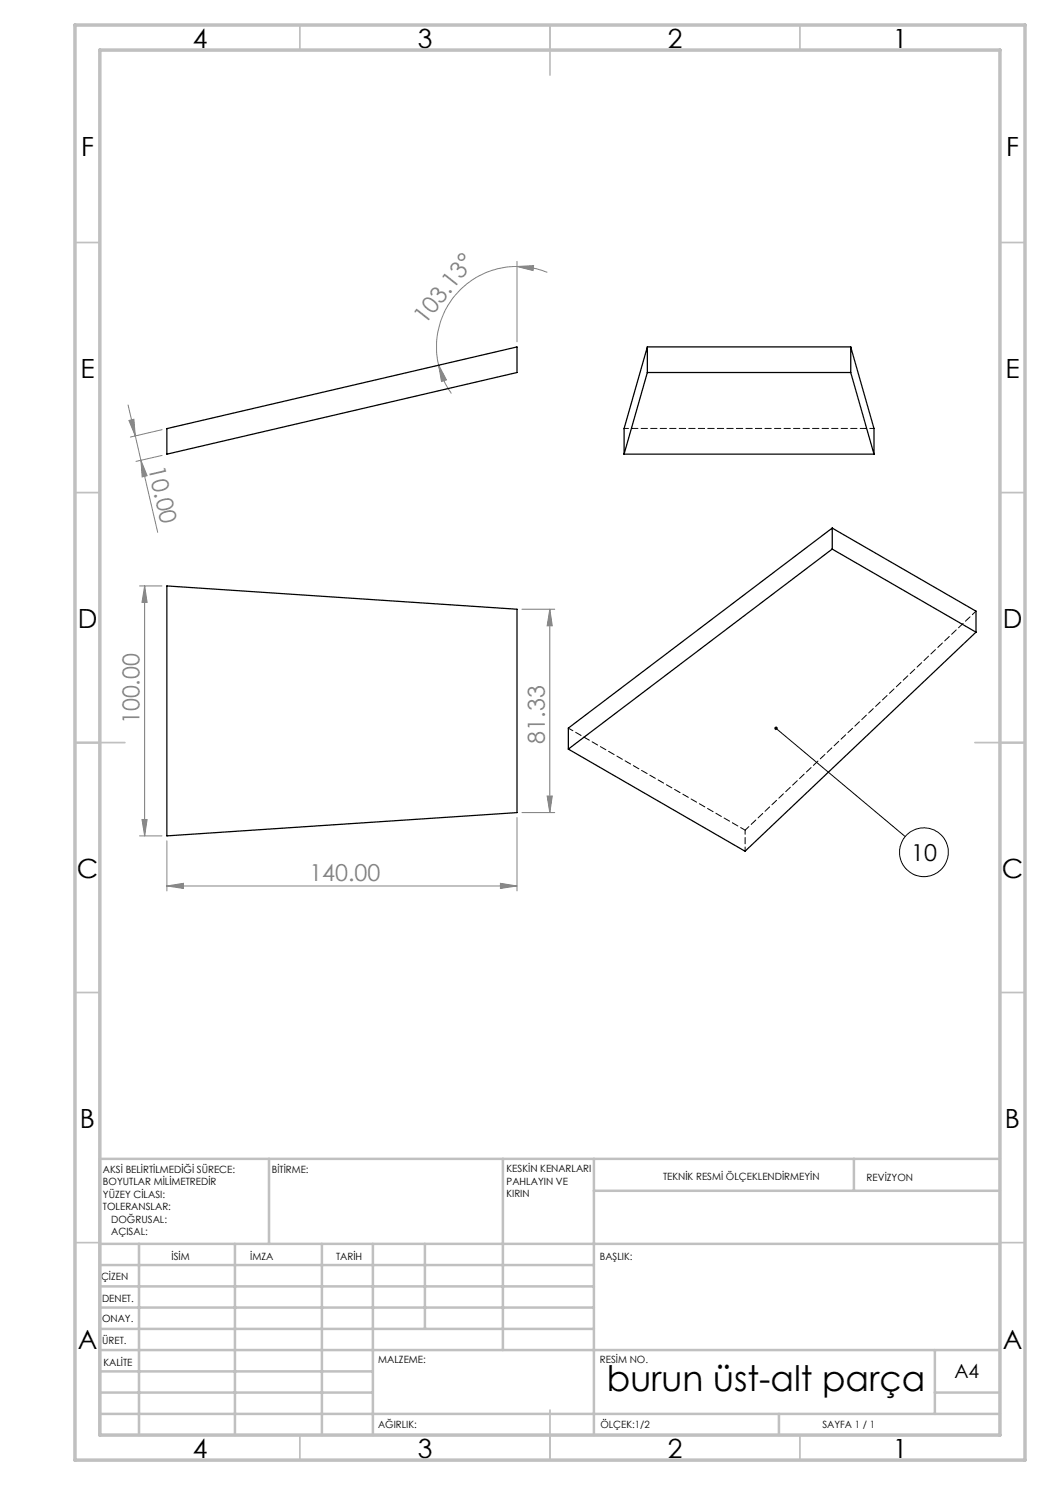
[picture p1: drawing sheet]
<svg xmlns="http://www.w3.org/2000/svg" width="210mm" height="297mm" viewBox="0 0 210 297" stroke-linecap="round" stroke-linejoin="round" font-family="sans-serif">
<g fill="none" stroke="#000" stroke-width=".2">
<path d="M155.2 145.7l25.8 21.6"/>
<circle cx="184.8" cy="170.5" r="4.9"/>
</g>
<g fill="none" stroke="#808080" stroke-width=".2">
<path d="M103.4 53.3l3.3-.2-.1 1zM103.4 53.3a16 16 0 0 0-15.7 19.7M103.4 53.3a16.5 16.5 0 0 1 6.1 1.2M103.4 52.3v16.1M87.7 73l1.6 3-1 .3zM87.7 73a16 16 0 0 0 2.6 5.7M25.6 81l1.5 6.2M25.8 84.1l1-.2 .3 3.3zM27.1 87.2l1.1 4.9M28.2 92.1l1.2 3-1 .3zM28.2 92.1l3.3 14.4M32.4 91.1l-5.2 1.2"/>
<path d="M32.4 85.9l-6.3 1.5M27.9 117.2h4.5M28.9 117.2l.5 3.3h-1zM28.9 117.2v50M104.4 121.8h6.5M110 121.8v40.7M110 121.8l.5 3.4h-1.1zM109.4 159.2h1.1l-.5 3.3zM27.9 167.2h4.5M28.4 163.9h1l-.5 3.3zM33.4 177.2l3.3-.5v1zM33.4 168.2v10"/>
<path d="M33.4 177.2h70M100.1 176.7l3.3 .5-3.3 .5zM103.4 163.5v14.7M104.4 162.5h6.5"/>
</g>
<g fill="none" stroke="#c0c0c0" stroke-width=".35">
<path d="M60 5v5M110 5v10M160 5v5M15 48.5h5M200 48.5h5M15 98.5h5M200 98.5h5M15 148.5h10M195 148.5h10M15 198.5h5M200 198.5h5M15 248.5h5"/>
<path d="M200 248.5h5M60 287v5M110 282v10M160 287v5"/>
</g>
<g fill="none" stroke="#c0c0c0" stroke-width=".5">
<path d="M53.8 231.8v17M100.6 231.8v38.2M118.8 231.8v55.2M118.8 238.2h81.2M170.8 231.8v6.4M200 231.8h-180v55.2M20 248.8h180M20 257.3h98.8M20 253h98.8M27.8 248.8v38.2M47 248.8v38.2M64.4 248.8v38.2"/>
<path d="M74.6 248.8v38.2M85 248.8v17M20 265.8h98.8M20 261.5h98.8M20 278.5h54.6M20 274.3h54.6M20 270h180M187 278.5h13M187 270v12.8M20 282.8h180M155.8 282.8v4.2"/>
</g>
<path d="M15 5h190v287h-190zM20 10h180v277h-180z" fill="none" stroke="#c0c0c0" stroke-width=".7"/>
<path d="M154.9 145.4a.34 .34 0 0 1 .6 .1 .34 .34 0 0 1-.2 .5 .34 .34 0 0 1-.4-.5l.3 .2z" fill="#000"/>
<g fill="#808080">
<path d="M28.2 92.1l1.2 3-1 .3zM25.8 84.1l1-.2 .3 3.3z"/>
<path d="M100.1 176.7l3.3 .5-3.3 .5zM33.4 177.2l3.3-.5v1z"/>
<path d="M103.4 53.3l3.3-.2-.1 1zM87.7 73l1.6 3-1 .3z"/>
<path d="M28.9 117.2l.5 3.3h-1zM28.4 163.9h1l-.5 3.3z"/>
<path d="M110 121.8l.5 3.4h-1.1zM109.4 159.2h1.1l-.5 3.3z"/>
</g>
<g fill="none" stroke="#000" stroke-width=".25">
<path d="M129.5 74.5l-4.7 16.3M129.5 74.5h40.6M129.5 69.4v5.1M129.5 69.4h40.6M129.5 69.4l-4.7 16.3v5.1M170.1 74.5l4.7 16.3M170.1 69.4l4.7 16.3v5.1M170.1 69.4v5.1M33.4 85.7l70-16.3v5.1l-70 16.3zM124.8 90.8h50M33.4 117.2l70 4.6v40.7l-70 4.7zM166.4 109.8l-52.7 40"/>
<path d="M166.4 109.8l28.8 16.6M166.4 105.6v4.2M166.4 105.6l-52.7 40v4.2M166.4 105.6l28.8 16.6v4.2M195.2 126.4l-46.2 43.8-35.3-20.4"/>
</g>
<path d="M124.8 85.7h50M149 166v4.2" fill="none" stroke="#000" stroke-width=".2" stroke-dasharray="1.3 .6" stroke-dashoffset=".4"/>
<path d="M113.7 145.6l35.3 20.4M149 166l46.2-43.8" fill="none" stroke="#000" stroke-width=".2" stroke-dasharray="1.3 .6" stroke-dashoffset=".2"/>
<text font-size="7.1" x="121.4" y="278.3">burun üst-alt parça</text>
<g font-size="5.3">
<text x="38.5" y="9.5">4</text>
<text x="83.5" y="9.5">3</text>
<text x="133.6" y="9.5">2</text>
<text x="178.6" y="9.5">1</text>
<text x="16.2" y="31.3">F</text>
<text x="201.2" y="31.3">F</text>
<text x="16.1" y="75.5">E</text>
<text x="201.1" y="75.5">E</text>
<text x="15.5" y="125.5">D</text>
<text x="200.5" y="125.5">D</text>
<text x="15.4" y="175.5">C</text>
<text x="200.4" y="175.5">C</text>
<text x="16" y="225.5">B</text>
<text x="201" y="225.5">B</text>
<text x="15.5" y="269.8">A</text>
<text x="200.5" y="269.8">A</text>
<text x="38.5" y="291.5">4</text>
<text x="83.5" y="291.5">3</text>
<text x="133.6" y="291.5">2</text>
<text x="178.6" y="291.5">1</text>
</g>
<g font-size="4.7" fill="#808080">
<text x="85" y="65" transform="rotate(-52 85 65)">103.13°</text>
<text x="29.6" y="93.6" transform="rotate(77 29.6 93.6)">10.00</text>
<text x="27.9" y="144.9" transform="rotate(-90 27.9 144.9)">100.00</text>
<text x="108.9" y="148.7" transform="rotate(-90 108.9 148.7)">81.33</text>
<text x="61.9" y="176.2">140.00</text>
</g>
<text font-size="4.7" x="182.2" y="172.1">10</text>
<text font-size="3.9" x="190.9" y="275.5">A4</text>
<g font-size="2">
<text x="20.6" y="234.6">AKSİ BELİRTİLMEDİĞİ SÜRECE:</text>
<text x="20.6" y="237.1">BOYUTLAR MİLİMETREDİR</text>
<text x="20.6" y="239.6">YÜZEY CİLASI:</text>
<text x="54.4" y="234.6">BİTİRME:</text>
<text x="101.3" y="234.5">KESKİN KENARLARI</text>
<text x="101.3" y="237">PAHLAYIN VE</text>
<text x="101.3" y="239.5">KIRIN</text>
<text x="132.6" y="236">TEKNİK RESMİ ÖLÇEKLENDİRMEYİN</text>
<text x="173.3" y="236.2">REVİZYON</text>
<text x="20.6" y="242.1">TOLERANSLAR:</text>
<text x="22.2" y="244.6">DOĞRUSAL:</text>
<text x="22.2" y="247.1">AÇISAL:</text>
<text x="34.3" y="252">İSİM</text>
<text x="50" y="251.9">İMZA</text>
<text x="67.2" y="251.9">TARİH</text>
<text x="120" y="251.9">BAŞLIK:</text>
<text x="20.2" y="256.1">ÇİZEN</text>
<text x="20.4" y="260.3">DENET.</text>
<text x="20.4" y="264.4">ONAY.</text>
<text x="20.5" y="268.8">ÜRET.</text>
<text x="20.7" y="273.1">KALİTE</text>
<text x="75.7" y="272.5">MALZEME:</text>
<text x="120" y="272.5">RESİM NO.</text>
<text x="75.6" y="285.5">AĞIRLIK:</text>
<text x="120.1" y="285.6">ÖLÇEK:1/2</text>
<text x="164.5" y="285.6">SAYFA 1 / 1</text>
</g>
</svg>
